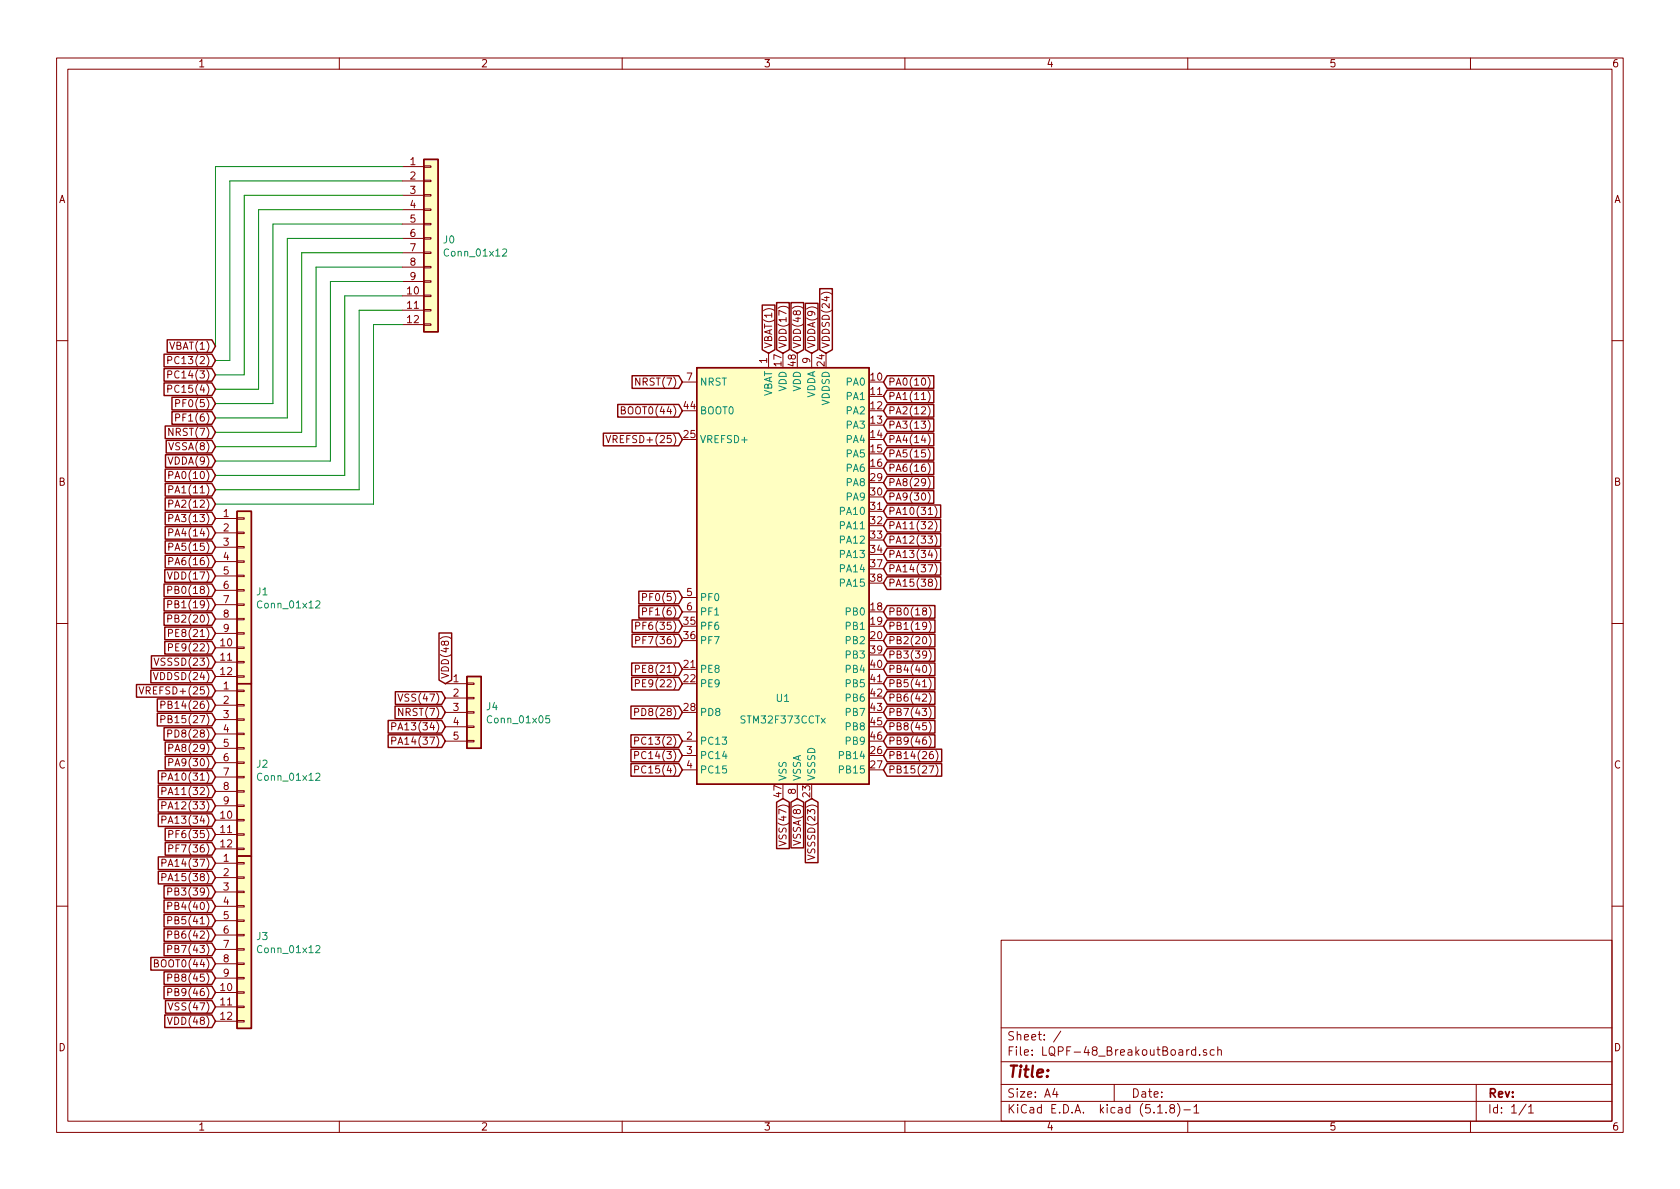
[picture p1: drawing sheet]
EESchema Schematic File Version 4
EELAYER 30 0
EELAYER END
$Descr A4 11693 8268
encoding utf-8
Sheet 1 1
Title ""
Date ""
Rev ""
Comp ""
Comment1 ""
Comment2 ""
Comment3 ""
Comment4 ""
$EndDescr
$Comp
L MCU_ST_STM32F3:STM32F373CCTx U1
U 1 1
P 5450 3950
F 0 "U1" H 5450 3050 50  0000 C CNN
F 1 "STM32F373CCTx" H 5450 2900 50  0000 C CNN
F 2 "Package_QFP:LQFP-48_7x7mm_P0.5mm" H 4850 2450 50  0001 R CNN
F 3 "http://www.st.com/st-web-ui/static/active/en/resource/technical/document/datasheet/DM00046749.pdf" H 5450 3950 50  0001 C CNN
	1    5450 3950
	1    0    0    -1  
$EndComp
Text GLabel 5350 2450 1    50   Input ~ 0
VBAT(1)
Text GLabel 4750 5150 0    50   Input ~ 0
PC13(2)
Text GLabel 1500 2500 0    50   Input ~ 0
PC13(2)
Text GLabel 1500 2400 0    50   Input ~ 0
VBAT(1)
Text GLabel 1500 2600 0    50   Input ~ 0
PC14(3)
Text GLabel 4750 5250 0    50   Input ~ 0
PC14(3)
Text GLabel 4750 5350 0    50   Input ~ 0
PC15(4)
Text GLabel 1500 2700 0    50   Input ~ 0
PC15(4)
Text GLabel 4750 4150 0    50   Input ~ 0
PF0(5)
Text GLabel 1500 2800 0    50   Input ~ 0
PF0(5)
Text GLabel 1500 2900 0    50   Input ~ 0
PF1(6)
Text GLabel 4750 4250 0    50   Input ~ 0
PF1(6)
Text GLabel 4750 2650 0    50   Input ~ 0
NRST(7)
Text GLabel 1500 3000 0    50   Input ~ 0
NRST(7)
Text GLabel 1500 3100 0    50   Input ~ 0
VSSA(8)
Text GLabel 5550 5550 3    50   Input ~ 0
VSSA(8)
Text GLabel 1500 3200 0    50   Input ~ 0
VDDA(9)
Text GLabel 5650 2450 1    50   Input ~ 0
VDDA(9)
Text GLabel 6150 2650 2    50   Input ~ 0
PA0(10)
Text GLabel 1500 3300 0    50   Input ~ 0
PA0(10)
Text GLabel 6150 2750 2    50   Input ~ 0
PA1(11)
Text GLabel 1500 3400 0    50   Input ~ 0
PA1(11)
Text GLabel 6150 2850 2    50   Input ~ 0
PA2(12)
Text GLabel 1500 3500 0    50   Input ~ 0
PA2(12)
Text GLabel 6150 2950 2    50   Input ~ 0
PA3(13)
Text GLabel 1500 3600 0    50   Input ~ 0
PA3(13)
Text GLabel 1500 3700 0    50   Input ~ 0
PA4(14)
Text GLabel 6150 3050 2    50   Input ~ 0
PA4(14)
Text GLabel 1500 3800 0    50   Input ~ 0
PA5(15)
Text GLabel 6150 3150 2    50   Input ~ 0
PA5(15)
Text GLabel 1500 3900 0    50   Input ~ 0
PA6(16)
Text GLabel 6150 3250 2    50   Input ~ 0
PA6(16)
Text GLabel 1500 4000 0    50   Input ~ 0
VDD(17)
Text GLabel 5450 2450 1    50   Input ~ 0
VDD(17)
Text GLabel 6150 4250 2    50   Input ~ 0
PB0(18)
Text GLabel 1500 4100 0    50   Input ~ 0
PB0(18)
Text GLabel 1500 4200 0    50   Input ~ 0
PB1(19)
Text GLabel 6150 4350 2    50   Input ~ 0
PB1(19)
Text GLabel 1500 4300 0    50   Input ~ 0
PB2(20)
Text GLabel 6150 4450 2    50   Input ~ 0
PB2(20)
Text GLabel 1500 6200 0    50   Input ~ 0
PB3(39)
Text GLabel 6150 4550 2    50   Input ~ 0
PB3(39)
Text GLabel 1500 6300 0    50   Input ~ 0
PB4(40)
Text GLabel 6150 4650 2    50   Input ~ 0
PB4(40)
Text GLabel 1500 6400 0    50   Input ~ 0
PB5(41)
Text GLabel 6150 4750 2    50   Input ~ 0
PB5(41)
Text GLabel 1500 6500 0    50   Input ~ 0
PB6(42)
Text GLabel 6150 4850 2    50   Input ~ 0
PB6(42)
Text GLabel 1500 6600 0    50   Input ~ 0
PB7(43)
Text GLabel 6150 4950 2    50   Input ~ 0
PB7(43)
Text GLabel 1500 6800 0    50   Input ~ 0
PB8(45)
Text GLabel 6150 5050 2    50   Input ~ 0
PB8(45)
Text GLabel 1500 6900 0    50   Input ~ 0
PB9(46)
Text GLabel 6150 5150 2    50   Input ~ 0
PB9(46)
Text GLabel 1500 4900 0    50   Input ~ 0
PB14(26)
Text GLabel 6150 5250 2    50   Input ~ 0
PB14(26)
Text GLabel 1500 5000 0    50   Input ~ 0
PB15(27)
Text GLabel 6150 5350 2    50   Input ~ 0
PB15(27)
Text GLabel 4750 4650 0    50   Input ~ 0
PE8(21)
Text GLabel 1500 4400 0    50   Input ~ 0
PE8(21)
Text GLabel 4750 4750 0    50   Input ~ 0
PE9(22)
Text GLabel 1500 4500 0    50   Input ~ 0
PE9(22)
Text GLabel 4750 4950 0    50   Input ~ 0
PD8(28)
Text GLabel 1500 5100 0    50   Input ~ 0
PD8(28)
Text GLabel 1500 5800 0    50   Input ~ 0
PF6(35)
Text GLabel 1500 5900 0    50   Input ~ 0
PF7(36)
Text GLabel 4750 4450 0    50   Input ~ 0
PF7(36)
Text GLabel 4750 4350 0    50   Input ~ 0
PF6(35)
Text GLabel 4750 3050 0    50   Input ~ 0
VREFSD+(25)
Text GLabel 1500 4800 0    50   Input ~ 0
VREFSD+(25)
Text GLabel 4750 2850 0    50   Input ~ 0
BOOT0(44)
Text GLabel 1500 6700 0    50   Input ~ 0
BOOT0(44)
Text GLabel 5750 2450 1    50   Input ~ 0
VDDSD(24)
Text GLabel 1500 4700 0    50   Input ~ 0
VDDSD(24)
Text GLabel 5550 2450 1    50   Input ~ 0
VDD(48)
Text GLabel 1500 7100 0    50   Input ~ 0
VDD(48)
Text GLabel 5650 5550 3    50   Input ~ 0
VSSSD(23)
Text GLabel 1500 4600 0    50   Input ~ 0
VSSSD(23)
Text GLabel 5450 5550 3    50   Input ~ 0
VSS(47)
Text GLabel 1500 7000 0    50   Input ~ 0
VSS(47)
Text GLabel 1500 5200 0    50   Input ~ 0
PA8(29)
Text GLabel 6150 3350 2    50   Input ~ 0
PA8(29)
Text GLabel 1500 5300 0    50   Input ~ 0
PA9(30)
Text GLabel 6150 3450 2    50   Input ~ 0
PA9(30)
Text GLabel 6150 3550 2    50   Input ~ 0
PA10(31)
Text GLabel 1500 5400 0    50   Input ~ 0
PA10(31)
Text GLabel 6150 3650 2    50   Input ~ 0
PA11(32)
Text GLabel 1500 5500 0    50   Input ~ 0
PA11(32)
Text GLabel 6150 3750 2    50   Input ~ 0
PA12(33)
Text GLabel 1500 5600 0    50   Input ~ 0
PA12(33)
Text GLabel 6150 3850 2    50   Input ~ 0
PA13(34)
Text GLabel 1500 5700 0    50   Input ~ 0
PA13(34)
Text GLabel 6150 3950 2    50   Input ~ 0
PA14(37)
Text GLabel 1500 6000 0    50   Input ~ 0
PA14(37)
Text GLabel 6150 4050 2    50   Input ~ 0
PA15(38)
Text GLabel 1500 6100 0    50   Input ~ 0
PA15(38)
$Comp
L Connector_Generic:Conn_01x12 J0
U 1 1
P 3000 1650
F 0 "J0" H 3080 1642 50  0000 L CNN
F 1 "Conn_01x12" H 3080 1551 50  0000 L CNN
F 2 "Connector_PinHeader_2.54mm:PinHeader_1x12_P2.54mm_Vertical" H 3000 1650 50  0001 C CNN
F 3 "~" H 3000 1650 50  0001 C CNN
	1    3000 1650
	1    0    0    -1  
$EndComp
$Comp
L Connector_Generic:Conn_01x12 J1
U 1 1
P 1700 4100
F 0 "J1" H 1780 4092 50  0000 L CNN
F 1 "Conn_01x12" H 1780 4001 50  0000 L CNN
F 2 "Connector_PinHeader_2.54mm:PinHeader_1x12_P2.54mm_Vertical" H 1700 4100 50  0001 C CNN
F 3 "~" H 1700 4100 50  0001 C CNN
	1    1700 4100
	1    0    0    -1  
$EndComp
$Comp
L Connector_Generic:Conn_01x12 J2
U 1 1
P 1700 5300
F 0 "J2" H 1780 5292 50  0000 L CNN
F 1 "Conn_01x12" H 1780 5201 50  0000 L CNN
F 2 "Connector_PinHeader_2.54mm:PinHeader_1x12_P2.54mm_Vertical" H 1700 5300 50  0001 C CNN
F 3 "~" H 1700 5300 50  0001 C CNN
	1    1700 5300
	1    0    0    -1  
$EndComp
$Comp
L Connector_Generic:Conn_01x12 J3
U 1 1
P 1700 6500
F 0 "J3" H 1780 6492 50  0000 L CNN
F 1 "Conn_01x12" H 1780 6401 50  0000 L CNN
F 2 "Connector_PinHeader_2.54mm:PinHeader_1x12_P2.54mm_Vertical" H 1700 6500 50  0001 C CNN
F 3 "~" H 1700 6500 50  0001 C CNN
	1    1700 6500
	1    0    0    -1  
$EndComp
Wire Wire Line
	1500 2400 1500 1150
Wire Wire Line
	1600 1250 1600 2500
Wire Wire Line
	1600 2500 1500 2500
Wire Wire Line
	1500 2600 1700 2600
Wire Wire Line
	1700 2600 1700 1350
Wire Wire Line
	1800 1450 1800 2700
Wire Wire Line
	1800 2700 1500 2700
Wire Wire Line
	1500 2800 1900 2800
Wire Wire Line
	1900 2800 1900 1550
Wire Wire Line
	1500 2900 2000 2900
Wire Wire Line
	2000 2900 2000 1650
Wire Wire Line
	2100 1750 2100 3000
Wire Wire Line
	2100 3000 1500 3000
Wire Wire Line
	1500 3100 2200 3100
Wire Wire Line
	2200 3100 2200 1850
Wire Wire Line
	2300 1950 2300 3200
Wire Wire Line
	2300 3200 1500 3200
Wire Wire Line
	2300 1950 2800 1950
Wire Wire Line
	2800 2050 2400 2050
Wire Wire Line
	2400 2050 2400 3300
Wire Wire Line
	2400 3300 1500 3300
Wire Wire Line
	1500 3400 2500 3400
Wire Wire Line
	2500 3400 2500 2150
Wire Wire Line
	2500 2150 2800 2150
Wire Wire Line
	2800 2250 2600 2250
Wire Wire Line
	2600 2250 2600 3500
Wire Wire Line
	2600 3500 1500 3500
Wire Wire Line
	2200 1850 2800 1850
Wire Wire Line
	2100 1750 2800 1750
Wire Wire Line
	2000 1650 2800 1650
Wire Wire Line
	1900 1550 2800 1550
Wire Wire Line
	1800 1450 2800 1450
Wire Wire Line
	1700 1350 2800 1350
Wire Wire Line
	1600 1250 2800 1250
Wire Wire Line
	1500 1150 2800 1150
$Comp
L Connector_Generic:Conn_01x05 J4
U 1 1
P 3300 4950
F 0 "J4" H 3380 4992 50  0000 L CNN
F 1 "Conn_01x05" H 3380 4901 50  0000 L CNN
F 2 "Connector_PinHeader_2.54mm:PinHeader_1x05_P2.54mm_Vertical" H 3300 4950 50  0001 C CNN
F 3 "~" H 3300 4950 50  0001 C CNN
	1    3300 4950
	1    0    0    -1  
$EndComp
Text GLabel 3100 4850 0    50   Input ~ 0
VSS(47)
Text GLabel 3100 4950 0    50   Input ~ 0
NRST(7)
Text GLabel 3100 5050 0    50   Input ~ 0
PA13(34)
Text GLabel 3100 5150 0    50   Input ~ 0
PA14(37)
Text GLabel 3100 4750 1    50   Input ~ 0
VDD(48)
$EndSCHEMATC
